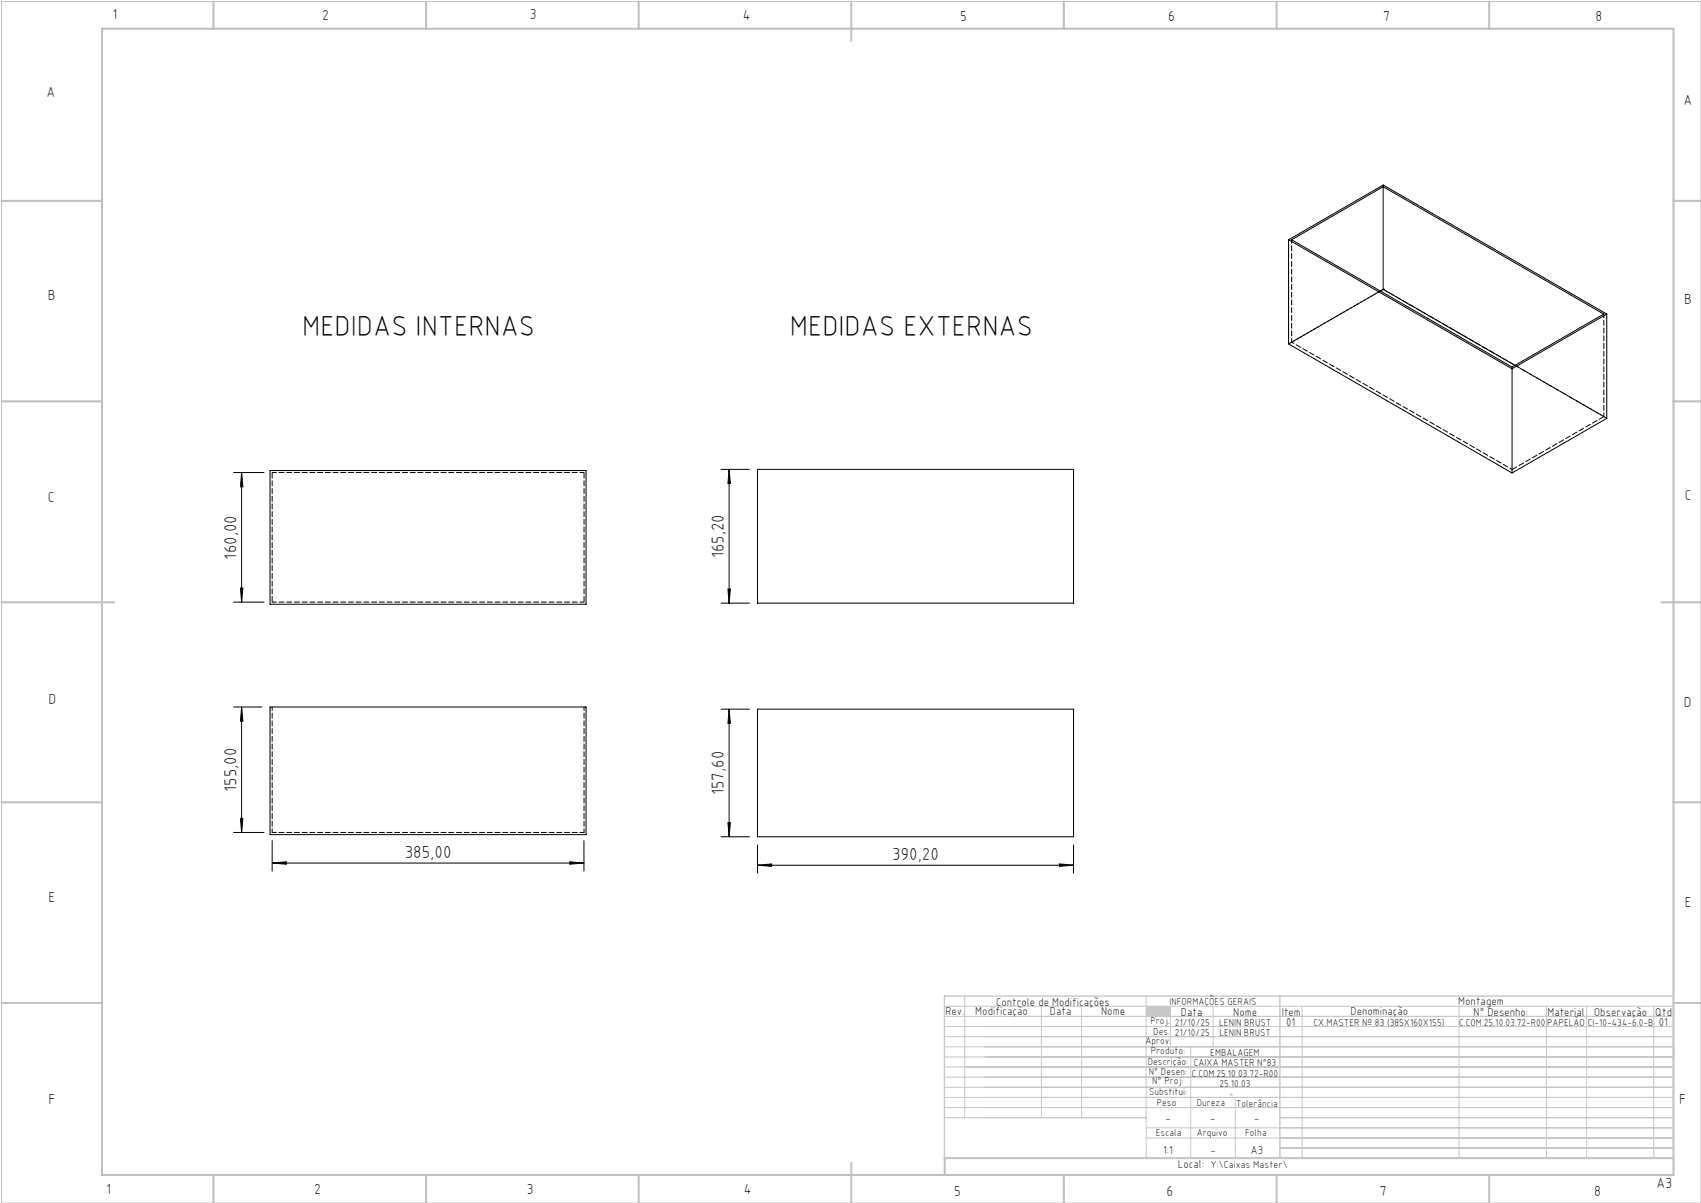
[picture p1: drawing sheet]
<svg xmlns="http://www.w3.org/2000/svg" width="420mm" height="297mm" viewBox="0 0 420 297" stroke-linecap="round" stroke-linejoin="round" font-family="sans-serif">
<path d="M.4 .4h419.6v296.6h-419.6z" fill="none" stroke="#c0c0c0" stroke-width=".25"/>
<g fill="none" stroke="#c0c0c0" stroke-width=".5">
<path d="M25.2 7.1h388v283h-388zM52.7 .4v6.7M105.2 .4v6.7M157.7 .4v6.7M210.2 .4v9.7M262.7 .4v6.7M315.2 .4v6.7M367.7 .4v6.7M.4 49.6h24.8M413.2 49.6h6.8M.4 99.1h24.8M413.2 99.1h6.8"/>
<path d="M.4 148.7h27.8M410.2 148.7h9.8M.4 198.1h24.8M413.2 198.1h6.8M.4 247.6h24.8M413.2 247.6h6.8M52.7 290.1v6.9M105.2 290.1v6.9M157.7 290.1v6.9M210.2 287.1v9.9M262.7 290.1v6.9M315.2 290.1v6.9"/>
<path d="M367.7 290.1v6.9M413.2 285.9h-179.9v4.2"/>
</g>
<g fill="none" stroke="#c3c8d2" stroke-width=".25">
<path d="M233.2 250.9h180M233.2 248.4h180M233.2 253.4h180M233.2 255.9h180M233.2 258.4h180M238.2 245.9v30M257.1 248.4v27.5M267.1 248.4v27.5M283 245.9v40M289 248.4v10M294 258.4v27.5M299.5 248.4v10"/>
<path d="M321.5 248.4v37.5M360.3 248.4v37.5M381.8 248.4v37.5M391.8 248.4v37.5M408.3 248.4v37.5M233.2 260.9h180M233.2 263.4h180M233.2 265.9h180M233.2 268.4h180M233.2 270.9h180M233.2 273.4h180M233.2 275.9h49.8"/>
<path d="M283 278.4h130.2M305 270.9v15M316 275.9h97.2M283 280.9h130.2M316 283.4h97.2"/>
</g>
<path d="M233.2 245.9h180v40h-180zM316 245.9v40" fill="none" stroke="#c3c8d2" stroke-width=".35"/>
<path d="M283 248.4h6v2.5h-6z" fill-rule="evenodd" fill="#c3c8d2"/>
<g fill="none" stroke="#000" stroke-width=".25">
<path d="M318.2 59.2v25.7l55.1 31.9M318.2 59.2l55.1 31.8M318.2 59.2l23.3-13.5 55.2 31.8M318.9 59.2l22.6-13.1 54.5 31.4-22.7 13.1zM341.5 46.1v25.3M341.5 71.4l32.6 18.8M341.5 71.4l-.6 .4M396.7 77.5l-23.4 13.5M396.7 77.5v25.8l-23.4 13.5M373.3 91v25.8M57.7 116.7h7.5M59.7 116.7v32"/>
<path d="M59.7 116.7l.3 3.5h-.6zM66.7 116.2h78v33h-78zM178 115.9h7M180 115.9v33M180 115.9l.3 3.5h-.6zM187 115.9h78.1v33h-78.1zM57.7 148.7h7.5M59.4 145.2h.6l-.3 3.5zM178 148.9h7M179.7 145.4h.6l-.3 3.5zM57.7 174.6h7M59.7 174.6v30.9"/>
<path d="M59.7 174.6l.3 3.4h-.6zM66.7 174.6h78v31.5h-78zM178 175.1h7M180 175.1v31.5M180 175.1l.3 3.5h-.6zM187 175.1h78.1v31.5h-78.1zM57.7 205.5h7.5M59.4 202h.6l-.3 3.5zM67.2 213.1l3.5-.3v.6zM67.2 207.5v7.5M67.2 213.1h77M140.7 212.8l3.5 .3-3.5 .3z"/>
<path d="M144.2 207.5v7.5M178 206.6h7M179.7 203.1h.6l-.3 3.5zM187 213.6l3.5-.3v.6zM187 208.6v7M187 213.6h78.1M261.6 213.3l3.5 .3-3.5 .3zM265.1 208.6v7"/>
</g>
<g fill="#000">
<path d="M59.4 145.2h.6l-.3 3.5zM59.7 116.7l.3 3.5h-.6zM179.7 145.4h.6l-.3 3.5zM180 115.9l.3 3.5h-.6z"/>
<path d="M59.7 174.6l.3 3.4h-.6zM59.4 202h.6l-.3 3.5zM180 175.1l.3 3.5h-.6zM179.7 203.1h.6l-.3 3.5z"/>
<path d="M67.2 213.1l3.5-.3v.6zM140.7 212.8l3.5 .3-3.5 .3zM187 213.6l3.5-.3v.6zM261.6 213.3l3.5 .3-3.5 .3z"/>
</g>
<path d="M318.9 59.2v25.3M340.9 71.8l-22 12.7M396 77.5v25.3M396 102.8l-21.9-12.6M67.2 174.5v31M144.2 174.5v31" fill="none" stroke="#000" stroke-width=".25" stroke-dasharray="1.3 .6" stroke-dashoffset=".4"/>
<path d="M67.2 116.7h77M396.7 103.3l-55.1-31.9M144.2 148.7h-77M67.2 205.5h77" fill="none" stroke="#000" stroke-width=".25" stroke-dasharray="1.3 .6" stroke-dashoffset=".2"/>
<path d="M144.2 116.7v32M67.2 148.7v-32" fill="none" stroke="#000" stroke-width=".25" stroke-dasharray="1.3 .6" stroke-dashoffset="-.1"/>
<path d="M341.6 45.7v.4M341.6 71.4h.1M373.4 90.6v.4M373.4 115.9l22.6-13.1" fill="none" stroke="#000" stroke-width=".25" stroke-dasharray="1.3 .6"/>
<path d="M318.9 84.5l54.5 31.4" fill="none" stroke="#000" stroke-width=".25" stroke-dasharray="1.3 .6" stroke-dashoffset=".6"/>
<path d="M341.6 71.4l-23.4 13.5" fill="none" stroke="#000" stroke-width=".25" stroke-dasharray="1.3 .6" stroke-dashoffset=".5"/>
<g font-size="7.1">
<text x="74.6" y="82.9">MEDIDAS INTERNAS</text>
<text x="195" y="82.9">MEDIDAS EXTERNAS</text>
</g>
<g font-size="4.3">
<text x="178.8" y="137.9" transform="rotate(-90 178.8 137.9)">165,20</text>
<text x="58.4" y="138.1" transform="rotate(-90 58.4 138.1)">160,00</text>
<text x="58.4" y="195.5" transform="rotate(-90 58.4 195.5)">155,00</text>
<text x="178.8" y="196.3" transform="rotate(-90 178.8 196.3)">157,60</text>
<text x="99.9" y="211.8">385,00</text>
<text x="220.3" y="212.3">390,20</text>
</g>
<g font-size="3.6">
<text x="27.8" y="4.8">1</text>
<text x="79.5" y="4.9">2</text>
<text x="130.8" y="4.8">3</text>
<text x="183.4" y="4.9">4</text>
<text x="237.1" y="5.1">5</text>
<text x="288.4" y="5.2">6</text>
<text x="341.5" y="5.1">7</text>
<text x="394" y="5.2">8</text>
<text x="11.5" y="24">A</text>
<text x="415.7" y="25.8">A</text>
<text x="11.8" y="74.1">B</text>
<text x="415.8" y="75.1">B</text>
<text x="11.8" y="124">C</text>
<text x="416" y="123.5">C</text>
<text x="12" y="173.7">D</text>
<text x="415.8" y="174.7">D</text>
<text x="12" y="222.6">E</text>
<text x="416" y="223.9">E</text>
<text x="12" y="272.6">F</text>
<text x="414.6" y="272.6">F</text>
<text x="409" y="293.3">A3</text>
<text x="26.2" y="294.8">1</text>
<text x="77.6" y="294.8">2</text>
<text x="130.1" y="294.8">3</text>
<text x="183.7" y="294.7">4</text>
<text x="235.6" y="295.2">5</text>
<text x="288" y="295.2">6</text>
<text x="340.7" y="295.2">7</text>
<text x="393.6" y="295.2">8</text>
</g>
<g font-size="2.9">
<text x="240.8" y="250.6">Modificação</text>
<text x="259.2" y="250.6">Data</text>
<text x="271.9" y="250.6">Nome</text>
<text x="290.9" y="288.4">Local:</text>
</g>
<g font-size="2.8">
<text x="233.4" y="250.6">Rev.</text>
<text x="246" y="248.4">Controle de Modificações</text>
<text x="291.6" y="250.8">Data</text>
<text x="304.5" y="250.8">Nome</text>
<text x="316.5" y="250.9">Item</text>
<text x="333.5" y="250.5">Denominação</text>
<text x="360.1" y="248.2">Montagem</text>
<text x="363.9" y="250.8">N° Desenho:</text>
<text x="382.1" y="250.8">Material</text>
<text x="393.6" y="250.8">Observação</text>
<text x="408.7" y="250.9">Qtd</text>
<text x="317.6" y="253.3">01</text>
<text x="409.6" y="253.3">01</text>
<text x="287.7" y="276.9">-</text>
<text x="298.8" y="276.9">-</text>
<text x="309.7" y="276.9">-</text>
<text x="287.2" y="284.8">1:1</text>
<text x="298.9" y="284.8">-</text>
<text x="308.8" y="284.8">A3</text>
</g>
<g font-size="2.5">
<text x="288.7" y="248.2">INFORMAÇÕES GERAIS</text>
<text x="282.8" y="257.8">Aprov.</text>
<text x="284.1" y="252.9">Proj.</text>
<text x="284.8" y="255.4">Des.</text>
<text x="290.1" y="255.8">21/10/25</text>
<text x="290.1" y="253.3">21/10/25</text>
<text x="301" y="253.3">LENIN BRUST</text>
<text x="301.1" y="255.8">LENIN BRUST</text>
<text x="324.3" y="253.3">CX.MASTER Nº 83 (385X160X155)</text>
<text x="360.3" y="253.3">C.COM.25.10.03.72-R00</text>
<text x="382" y="253.3">PAPELÃO</text>
<text x="392" y="253.3">CI-10-434-6.0-B</text>
<text x="283.4" y="262.9">Descrição:</text>
<text x="284.2" y="260.3">Produto:</text>
<text x="294.7" y="263.3">CAIXA MASTER N°83</text>
<text x="298.8" y="260.7">EMBALAGEM</text>
<text x="283.7" y="265.4">N° Desen:</text>
<text x="284.5" y="267.7">N° Proj:</text>
<text x="294.3" y="265.9">C.COM.25.10.03.72-R00</text>
<text x="301.1" y="268.3">25.10.03</text>
<text x="283.7" y="270.4">Substitui:</text>
<text x="285.6" y="273">Peso</text>
<text x="295.5" y="273">Dureza</text>
<text x="305.2" y="273.3">Tolerância</text>
<text x="285.4" y="280.4">Escala</text>
<text x="295.5" y="280.4">Arquivo</text>
<text x="307.5" y="280.4">Folha</text>
<text x="298.9" y="288.4">Y:\Caixas Master\</text>
</g>
<text font-size="2.1" x="303.5" y="270.9">-</text>
</svg>
